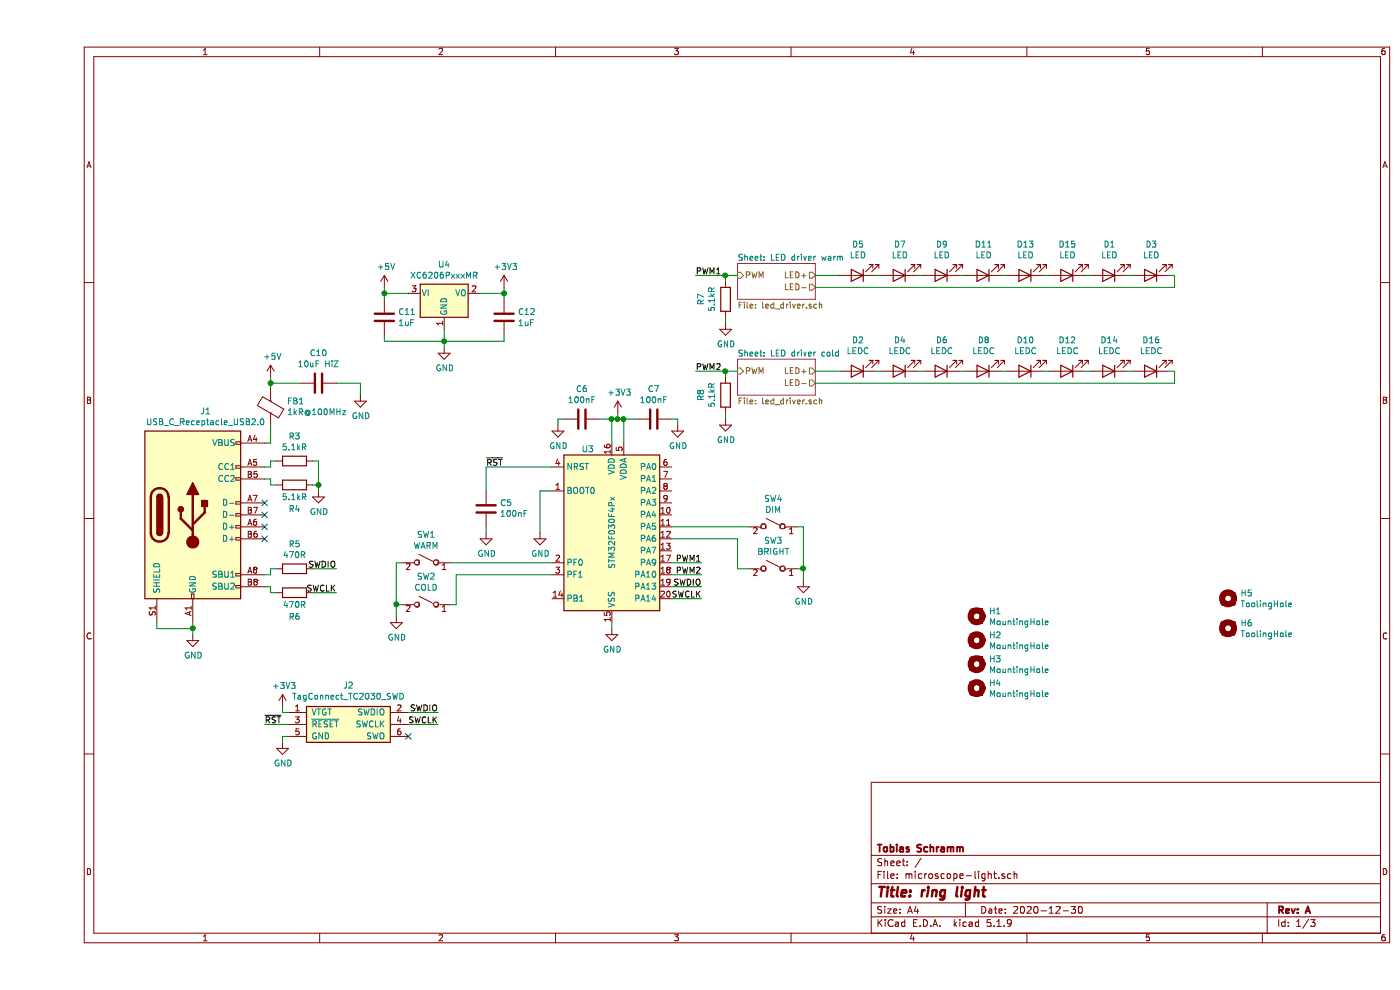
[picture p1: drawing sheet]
EESchema Schematic File Version 4
EELAYER 30 0
EELAYER END
$Descr A4 11693 8268
encoding utf-8
Sheet 1 3
Title "ring light"
Date "2020-12-30"
Rev "A"
Comp "Tobias Schramm"
Comment1 ""
Comment2 ""
Comment3 ""
Comment4 ""
$EndDescr
$Sheet
S 5850 2200 650  300 
U 5FED3853
F0 "LED driver warm" 50
F1 "led_driver.sch" 50
F2 "PWM" I L 5850 2300 50 
F3 "LED+" O R 6500 2300 50 
F4 "LED-" O R 6500 2400 50 
$EndSheet
$Sheet
S 5850 3000 650  300 
U 5FED5055
F0 "LED driver cold" 50
F1 "led_driver.sch" 50
F2 "PWM" I L 5850 3100 50 
F3 "LED+" O R 6500 3100 50 
F4 "LED-" O R 6500 3200 50 
$EndSheet
$Comp
L Device:LED D1
U 1 1
P 8950 2300
F 0 "D1" H 8943 2045 50  0000 C CNN
F 1 "LED" H 8943 2136 50  0000 C CNN
F 2 "LED_SMD_HONGLITRONIC:PLCC-2" H 8950 2300 50  0001 C CNN
F 3 "~" H 8950 2300 50  0001 C CNN
F 4 "C210310" H 8950 2300 50  0001 C CNN "LCSC"
	1    8950 2300
	-1   0    0    1   
$EndComp
Wire Wire Line
	8450 2300 8400 2300
Wire Wire Line
	8100 2300 8050 2300
Wire Wire Line
	7750 2300 7700 2300
Wire Wire Line
	7400 2300 7350 2300
Wire Wire Line
	7050 2300 7000 2300
Wire Wire Line
	9150 2300 9100 2300
Wire Wire Line
	6500 2400 9500 2400
Wire Wire Line
	9500 2400 9500 2300
Wire Wire Line
	9500 2300 9450 2300
$Comp
L Device:LED D2
U 1 1
P 6850 3100
F 0 "D2" H 6843 2845 50  0000 C CNN
F 1 "LEDC" H 6843 2936 50  0000 C CNN
F 2 "LED_SMD_HONGLITRONIC:PLCC-2" H 6850 3100 50  0001 C CNN
F 3 "~" H 6850 3100 50  0001 C CNN
F 4 "C210314" H 6850 3100 50  0001 C CNN "LCSC"
	1    6850 3100
	-1   0    0    1   
$EndComp
Wire Wire Line
	9150 3100 9100 3100
Wire Wire Line
	8800 3100 8750 3100
Wire Wire Line
	8450 3100 8400 3100
Wire Wire Line
	8100 3100 8050 3100
Wire Wire Line
	7750 3100 7700 3100
Wire Wire Line
	7400 3100 7350 3100
Wire Wire Line
	7050 3100 7000 3100
Wire Wire Line
	6500 3200 9500 3200
Wire Wire Line
	9500 3200 9500 3100
Wire Wire Line
	9500 3100 9450 3100
Wire Wire Line
	6700 3100 6500 3100
$Comp
L Device:LED D3
U 1 1
P 9300 2300
F 0 "D3" H 9293 2045 50  0000 C CNN
F 1 "LED" H 9293 2136 50  0000 C CNN
F 2 "LED_SMD_HONGLITRONIC:PLCC-2" H 9300 2300 50  0001 C CNN
F 3 "~" H 9300 2300 50  0001 C CNN
F 4 "C210310" H 9300 2300 50  0001 C CNN "LCSC"
	1    9300 2300
	-1   0    0    1   
$EndComp
$Comp
L Device:LED D5
U 1 1
P 6850 2300
F 0 "D5" H 6843 2045 50  0000 C CNN
F 1 "LED" H 6843 2136 50  0000 C CNN
F 2 "LED_SMD_HONGLITRONIC:PLCC-2" H 6850 2300 50  0001 C CNN
F 3 "~" H 6850 2300 50  0001 C CNN
F 4 "C210310" H 6850 2300 50  0001 C CNN "LCSC"
	1    6850 2300
	-1   0    0    1   
$EndComp
$Comp
L Device:LED D7
U 1 1
P 7200 2300
F 0 "D7" H 7193 2045 50  0000 C CNN
F 1 "LED" H 7193 2136 50  0000 C CNN
F 2 "LED_SMD_HONGLITRONIC:PLCC-2" H 7200 2300 50  0001 C CNN
F 3 "~" H 7200 2300 50  0001 C CNN
F 4 "C210310" H 7200 2300 50  0001 C CNN "LCSC"
	1    7200 2300
	-1   0    0    1   
$EndComp
$Comp
L Device:LED D9
U 1 1
P 7550 2300
F 0 "D9" H 7543 2045 50  0000 C CNN
F 1 "LED" H 7543 2136 50  0000 C CNN
F 2 "LED_SMD_HONGLITRONIC:PLCC-2" H 7550 2300 50  0001 C CNN
F 3 "~" H 7550 2300 50  0001 C CNN
F 4 "C210310" H 7550 2300 50  0001 C CNN "LCSC"
	1    7550 2300
	-1   0    0    1   
$EndComp
$Comp
L Device:LED D11
U 1 1
P 7900 2300
F 0 "D11" H 7893 2045 50  0000 C CNN
F 1 "LED" H 7893 2136 50  0000 C CNN
F 2 "LED_SMD_HONGLITRONIC:PLCC-2" H 7900 2300 50  0001 C CNN
F 3 "~" H 7900 2300 50  0001 C CNN
F 4 "C210310" H 7900 2300 50  0001 C CNN "LCSC"
	1    7900 2300
	-1   0    0    1   
$EndComp
$Comp
L Device:LED D13
U 1 1
P 8250 2300
F 0 "D13" H 8243 2045 50  0000 C CNN
F 1 "LED" H 8243 2136 50  0000 C CNN
F 2 "LED_SMD_HONGLITRONIC:PLCC-2" H 8250 2300 50  0001 C CNN
F 3 "~" H 8250 2300 50  0001 C CNN
F 4 "C210310" H 8250 2300 50  0001 C CNN "LCSC"
	1    8250 2300
	-1   0    0    1   
$EndComp
$Comp
L Device:LED D15
U 1 1
P 8600 2300
F 0 "D15" H 8593 2045 50  0000 C CNN
F 1 "LED" H 8593 2136 50  0000 C CNN
F 2 "LED_SMD_HONGLITRONIC:PLCC-2" H 8600 2300 50  0001 C CNN
F 3 "~" H 8600 2300 50  0001 C CNN
F 4 "C210310" H 8600 2300 50  0001 C CNN "LCSC"
	1    8600 2300
	-1   0    0    1   
$EndComp
$Comp
L Device:LED D4
U 1 1
P 7200 3100
F 0 "D4" H 7193 2845 50  0000 C CNN
F 1 "LEDC" H 7193 2936 50  0000 C CNN
F 2 "LED_SMD_HONGLITRONIC:PLCC-2" H 7200 3100 50  0001 C CNN
F 3 "~" H 7200 3100 50  0001 C CNN
F 4 "C210314" H 7200 3100 50  0001 C CNN "LCSC"
	1    7200 3100
	-1   0    0    1   
$EndComp
$Comp
L Device:LED D6
U 1 1
P 7550 3100
F 0 "D6" H 7543 2845 50  0000 C CNN
F 1 "LEDC" H 7543 2936 50  0000 C CNN
F 2 "LED_SMD_HONGLITRONIC:PLCC-2" H 7550 3100 50  0001 C CNN
F 3 "~" H 7550 3100 50  0001 C CNN
F 4 "C210314" H 7550 3100 50  0001 C CNN "LCSC"
	1    7550 3100
	-1   0    0    1   
$EndComp
$Comp
L Device:LED D8
U 1 1
P 7900 3100
F 0 "D8" H 7893 2845 50  0000 C CNN
F 1 "LEDC" H 7893 2936 50  0000 C CNN
F 2 "LED_SMD_HONGLITRONIC:PLCC-2" H 7900 3100 50  0001 C CNN
F 3 "~" H 7900 3100 50  0001 C CNN
F 4 "C210314" H 7900 3100 50  0001 C CNN "LCSC"
	1    7900 3100
	-1   0    0    1   
$EndComp
$Comp
L Device:LED D10
U 1 1
P 8250 3100
F 0 "D10" H 8243 2845 50  0000 C CNN
F 1 "LEDC" H 8243 2936 50  0000 C CNN
F 2 "LED_SMD_HONGLITRONIC:PLCC-2" H 8250 3100 50  0001 C CNN
F 3 "~" H 8250 3100 50  0001 C CNN
F 4 "C210314" H 8250 3100 50  0001 C CNN "LCSC"
	1    8250 3100
	-1   0    0    1   
$EndComp
$Comp
L Device:LED D12
U 1 1
P 8600 3100
F 0 "D12" H 8593 2845 50  0000 C CNN
F 1 "LEDC" H 8593 2936 50  0000 C CNN
F 2 "LED_SMD_HONGLITRONIC:PLCC-2" H 8600 3100 50  0001 C CNN
F 3 "~" H 8600 3100 50  0001 C CNN
F 4 "C210314" H 8600 3100 50  0001 C CNN "LCSC"
	1    8600 3100
	-1   0    0    1   
$EndComp
$Comp
L Device:LED D14
U 1 1
P 8950 3100
F 0 "D14" H 8943 2845 50  0000 C CNN
F 1 "LEDC" H 8943 2936 50  0000 C CNN
F 2 "LED_SMD_HONGLITRONIC:PLCC-2" H 8950 3100 50  0001 C CNN
F 3 "~" H 8950 3100 50  0001 C CNN
F 4 "C210314" H 8950 3100 50  0001 C CNN "LCSC"
	1    8950 3100
	-1   0    0    1   
$EndComp
$Comp
L Device:LED D16
U 1 1
P 9300 3100
F 0 "D16" H 9293 2845 50  0000 C CNN
F 1 "LEDC" H 9293 2936 50  0000 C CNN
F 2 "LED_SMD_HONGLITRONIC:PLCC-2" H 9300 3100 50  0001 C CNN
F 3 "~" H 9300 3100 50  0001 C CNN
F 4 "C210314" H 9300 3100 50  0001 C CNN "LCSC"
	1    9300 3100
	-1   0    0    1   
$EndComp
Wire Wire Line
	6500 2300 6700 2300
Wire Wire Line
	8800 2300 8750 2300
$Comp
L Switch:SW_SPST SW1
U 1 1
P 3250 4700
F 0 "SW1" H 3250 4935 50  0000 C CNN
F 1 "WARM" H 3250 4844 50  0000 C CNN
F 2 "XKB_switch:TS-1187A-X-X-X" H 3250 4700 50  0001 C CNN
F 3 "~" H 3250 4700 50  0001 C CNN
F 4 "C318889" H 3250 4700 50  0001 C CNN "LCSC"
	1    3250 4700
	-1   0    0    -1  
$EndComp
$Comp
L Switch:SW_SPST SW2
U 1 1
P 3250 5050
F 0 "SW2" H 3250 5285 50  0000 C CNN
F 1 "COLD" H 3250 5194 50  0000 C CNN
F 2 "XKB_switch:TS-1187A-X-X-X" H 3250 5050 50  0001 C CNN
F 3 "~" H 3250 5050 50  0001 C CNN
F 4 "C318889" H 3250 5050 50  0001 C CNN "LCSC"
	1    3250 5050
	-1   0    0    -1  
$EndComp
$Comp
L Switch:SW_SPST SW3
U 1 1
P 6150 4750
F 0 "SW3" H 6150 4985 50  0000 C CNN
F 1 "BRIGHT" H 6150 4894 50  0000 C CNN
F 2 "XKB_switch:TS-1187A-X-X-X" H 6150 4750 50  0001 C CNN
F 3 "~" H 6150 4750 50  0001 C CNN
F 4 "C318889" H 6150 4750 50  0001 C CNN "LCSC"
	1    6150 4750
	-1   0    0    -1  
$EndComp
$Comp
L Switch:SW_SPST SW4
U 1 1
P 6150 4400
F 0 "SW4" H 6150 4635 50  0000 C CNN
F 1 "DIM" H 6150 4544 50  0000 C CNN
F 2 "XKB_switch:TS-1187A-X-X-X" H 6150 4400 50  0001 C CNN
F 3 "~" H 6150 4400 50  0001 C CNN
F 4 "C318889" H 6150 4400 50  0001 C CNN "LCSC"
	1    6150 4400
	-1   0    0    -1  
$EndComp
$Comp
L MCU_ST_STM32F0:STM32F030F4Px U3
U 1 1
P 4800 4400
F 0 "U3" H 4600 5050 50  0000 C CNN
F 1 "STM32F030F4Px" V 4800 4350 50  0000 C CNN
F 2 "Package_SO:TSSOP-20_4.4x6.5mm_P0.65mm" H 4400 3700 50  0001 R CNN
F 3 "http://www.st.com/st-web-ui/static/active/en/resource/technical/document/datasheet/DM00088500.pdf" H 4800 4400 50  0001 C CNN
F 4 "C89040" H 4800 4400 50  0001 C CNN "LCSC"
	1    4800 4400
	1    0    0    -1  
$EndComp
$Comp
L Connector:USB_C_Receptacle_USB2.0 J1
U 1 1
P 1300 4300
F 0 "J1" H 1407 5167 50  0000 C CNN
F 1 "USB_C_Receptacle_USB2.0" H 1407 5076 50  0000 C CNN
F 2 "Connector_USB:USB_C_Receptacle_Palconn_UTC16-G" H 1450 4300 50  0001 C CNN
F 3 "https://www.usb.org/sites/default/files/documents/usb_type-c.zip" H 1450 4300 50  0001 C CNN
	1    1300 4300
	1    0    0    -1  
$EndComp
$Comp
L Device:C C7
U 1 1
P 5150 3500
F 0 "C7" V 4898 3500 50  0000 C CNN
F 1 "100nF" V 4989 3500 50  0000 C CNN
F 2 "Capacitor_SMD:C_0402_1005Metric" H 5188 3350 50  0001 C CNN
F 3 "~" H 5150 3500 50  0001 C CNN
F 4 "C1525" V 5150 3500 50  0001 C CNN "LCSC"
	1    5150 3500
	0    1    1    0   
$EndComp
$Comp
L Device:C C6
U 1 1
P 4550 3500
F 0 "C6" V 4298 3500 50  0000 C CNN
F 1 "100nF" V 4389 3500 50  0000 C CNN
F 2 "Capacitor_SMD:C_0402_1005Metric" H 4588 3350 50  0001 C CNN
F 3 "~" H 4550 3500 50  0001 C CNN
F 4 "C1525" V 4550 3500 50  0001 C CNN "LCSC"
	1    4550 3500
	0    1    1    0   
$EndComp
$Comp
L Device:C C5
U 1 1
P 3750 4250
F 0 "C5" H 3635 4204 50  0000 R CNN
F 1 "100nF" H 3635 4295 50  0000 R CNN
F 2 "Capacitor_SMD:C_0402_1005Metric" H 3788 4100 50  0001 C CNN
F 3 "~" H 3750 4250 50  0001 C CNN
F 4 "C1525" V 3750 4250 50  0001 C CNN "LCSC"
	1    3750 4250
	-1   0    0    1   
$EndComp
Wire Wire Line
	3750 4100 3750 3900
$Comp
L Device:R R3
U 1 1
P 2150 3850
F 0 "R3" V 1943 3850 50  0000 C CNN
F 1 "5.1kR" V 2034 3850 50  0000 C CNN
F 2 "Resistor_SMD:R_0402_1005Metric" V 2080 3850 50  0001 C CNN
F 3 "~" H 2150 3850 50  0001 C CNN
F 4 "C25905" V 2150 3850 50  0001 C CNN "LCSC"
	1    2150 3850
	0    1    1    0   
$EndComp
$Comp
L Device:R R4
U 1 1
P 2150 4050
F 0 "R4" V 2350 4050 50  0000 C CNN
F 1 "5.1kR" V 2250 4050 50  0000 C CNN
F 2 "Resistor_SMD:R_0402_1005Metric" V 2080 4050 50  0001 C CNN
F 3 "~" H 2150 4050 50  0001 C CNN
F 4 "C25905" V 2150 4050 50  0001 C CNN "LCSC"
	1    2150 4050
	0    1    1    0   
$EndComp
Wire Wire Line
	2000 3850 1950 3850
Wire Wire Line
	1950 3850 1950 3900
Wire Wire Line
	1950 3900 1900 3900
Wire Wire Line
	2000 4050 1950 4050
Wire Wire Line
	1950 4050 1950 4000
Wire Wire Line
	1950 4000 1900 4000
Wire Wire Line
	2300 4050 2350 4050
Wire Wire Line
	2350 4050 2350 3850
Wire Wire Line
	2350 3850 2300 3850
$Comp
L power:GND #PWR0107
U 1 1
P 2350 4100
F 0 "#PWR0107" H 2350 3850 50  0001 C CNN
F 1 "GND" H 2355 3927 50  0000 C CNN
F 2 "" H 2350 4100 50  0001 C CNN
F 3 "" H 2350 4100 50  0001 C CNN
	1    2350 4100
	1    0    0    -1  
$EndComp
Wire Wire Line
	2350 4100 2350 4050
Connection ~ 2350 4050
NoConn ~ 1900 4200
NoConn ~ 1900 4300
NoConn ~ 1900 4400
NoConn ~ 1900 4500
$Comp
L Device:R R5
U 1 1
P 2150 4750
F 0 "R5" V 1943 4750 50  0000 C CNN
F 1 "470R" V 2034 4750 50  0000 C CNN
F 2 "Resistor_SMD:R_0402_1005Metric" V 2080 4750 50  0001 C CNN
F 3 "~" H 2150 4750 50  0001 C CNN
F 4 "C25117" V 2150 4750 50  0001 C CNN "LCSC"
	1    2150 4750
	0    1    1    0   
$EndComp
$Comp
L Device:R R6
U 1 1
P 2150 4950
F 0 "R6" V 2350 4950 50  0000 C CNN
F 1 "470R" V 2250 4950 50  0000 C CNN
F 2 "Resistor_SMD:R_0402_1005Metric" V 2080 4950 50  0001 C CNN
F 3 "~" H 2150 4950 50  0001 C CNN
F 4 "C25117" V 2150 4950 50  0001 C CNN "LCSC"
	1    2150 4950
	0    1    1    0   
$EndComp
Wire Wire Line
	2000 4750 1950 4750
Wire Wire Line
	1950 4750 1950 4800
Wire Wire Line
	1950 4800 1900 4800
Wire Wire Line
	2000 4950 1950 4950
Wire Wire Line
	1950 4950 1950 4900
Wire Wire Line
	1950 4900 1900 4900
Text Label 2500 4750 2    50   ~ 0
SWDIO
Wire Wire Line
	2300 4750 2500 4750
Wire Wire Line
	2300 4950 2500 4950
Text Label 2500 4950 2    50   ~ 0
SWCLK
$Comp
L power:GND #PWR0108
U 1 1
P 1300 5300
F 0 "#PWR0108" H 1300 5050 50  0001 C CNN
F 1 "GND" H 1305 5127 50  0000 C CNN
F 2 "" H 1300 5300 50  0001 C CNN
F 3 "" H 1300 5300 50  0001 C CNN
	1    1300 5300
	1    0    0    -1  
$EndComp
Wire Wire Line
	1300 5300 1300 5250
Wire Wire Line
	1300 5250 1000 5250
Wire Wire Line
	1000 5250 1000 5200
Connection ~ 1300 5250
Wire Wire Line
	1300 5250 1300 5200
$Comp
L Device:Ferrite_Bead FB1
U 1 1
P 1950 3400
F 0 "FB1" H 1813 3354 50  0000 R CNN
F 1 "1kR@100MHz" H 1813 3445 50  0000 R CNN
F 2 "Inductor_SMD:L_1206_3216Metric" V 1880 3400 50  0001 C CNN
F 3 "~" H 1950 3400 50  0001 C CNN
F 4 "C139169" H 1950 3400 50  0001 C CNN "LCSC"
	1    1950 3400
	-1   0    0    1   
$EndComp
$Comp
L power:+5V #PWR0109
U 1 1
P 1950 3150
F 0 "#PWR0109" H 1950 3000 50  0001 C CNN
F 1 "+5V" H 1965 3323 50  0000 C CNN
F 2 "" H 1950 3150 50  0001 C CNN
F 3 "" H 1950 3150 50  0001 C CNN
	1    1950 3150
	1    0    0    -1  
$EndComp
Wire Wire Line
	1900 3700 1950 3700
Wire Wire Line
	1950 3700 1950 3550
$Comp
L Regulator_Linear:XC6206PxxxMR U4
U 1 1
P 3400 2450
F 0 "U4" H 3400 2692 50  0000 C CNN
F 1 "XC6206PxxxMR" H 3400 2601 50  0000 C CNN
F 2 "Package_TO_SOT_SMD:SOT-23" H 3400 2675 50  0001 C CIN
F 3 "https://www.torexsemi.com/file/xc6206/XC6206.pdf" H 3400 2450 50  0001 C CNN
F 4 "C5446" H 3400 2450 50  0001 C CNN "LCSC"
	1    3400 2450
	1    0    0    -1  
$EndComp
$Comp
L Device:C C11
U 1 1
P 2900 2650
F 0 "C11" H 3015 2696 50  0000 L CNN
F 1 "1uF" H 3015 2605 50  0000 L CNN
F 2 "Capacitor_SMD:C_0402_1005Metric" H 2938 2500 50  0001 C CNN
F 3 "~" H 2900 2650 50  0001 C CNN
F 4 "C52923" H 2900 2650 50  0001 C CNN "LCSC"
	1    2900 2650
	1    0    0    -1  
$EndComp
$Comp
L Device:C C12
U 1 1
P 3900 2650
F 0 "C12" H 4015 2696 50  0000 L CNN
F 1 "1uF" H 4015 2605 50  0000 L CNN
F 2 "Capacitor_SMD:C_0402_1005Metric" H 3938 2500 50  0001 C CNN
F 3 "~" H 3900 2650 50  0001 C CNN
F 4 "C52923" H 3900 2650 50  0001 C CNN "LCSC"
	1    3900 2650
	1    0    0    -1  
$EndComp
$Comp
L power:GND #PWR0110
U 1 1
P 3400 2900
F 0 "#PWR0110" H 3400 2650 50  0001 C CNN
F 1 "GND" H 3405 2727 50  0000 C CNN
F 2 "" H 3400 2900 50  0001 C CNN
F 3 "" H 3400 2900 50  0001 C CNN
	1    3400 2900
	1    0    0    -1  
$EndComp
Wire Wire Line
	3400 2900 3400 2850
Wire Wire Line
	3400 2850 2900 2850
Wire Wire Line
	2900 2850 2900 2800
Connection ~ 3400 2850
Wire Wire Line
	3400 2850 3400 2750
Wire Wire Line
	3400 2850 3900 2850
Wire Wire Line
	3900 2850 3900 2800
Wire Wire Line
	3100 2450 2900 2450
Wire Wire Line
	2900 2450 2900 2500
Wire Wire Line
	3700 2450 3900 2450
Wire Wire Line
	3900 2450 3900 2500
$Comp
L power:+3V3 #PWR0111
U 1 1
P 3900 2400
F 0 "#PWR0111" H 3900 2250 50  0001 C CNN
F 1 "+3V3" H 3915 2573 50  0000 C CNN
F 2 "" H 3900 2400 50  0001 C CNN
F 3 "" H 3900 2400 50  0001 C CNN
	1    3900 2400
	1    0    0    -1  
$EndComp
Wire Wire Line
	3900 2400 3900 2450
Connection ~ 3900 2450
$Comp
L power:+5V #PWR0112
U 1 1
P 2900 2400
F 0 "#PWR0112" H 2900 2250 50  0001 C CNN
F 1 "+5V" H 2915 2573 50  0000 C CNN
F 2 "" H 2900 2400 50  0001 C CNN
F 3 "" H 2900 2400 50  0001 C CNN
	1    2900 2400
	1    0    0    -1  
$EndComp
Wire Wire Line
	2900 2400 2900 2450
Connection ~ 2900 2450
Wire Wire Line
	1950 3150 1950 3200
$Comp
L Device:C C10
U 1 1
P 2350 3200
F 0 "C10" V 2098 3200 50  0000 C CNN
F 1 "10uF HiZ" V 2189 3200 50  0000 C CNN
F 2 "Capacitor_SMD:C_1206_3216Metric" H 2388 3050 50  0001 C CNN
F 3 "~" H 2350 3200 50  0001 C CNN
F 4 "C13585" V 2350 3200 50  0001 C CNN "LCSC"
	1    2350 3200
	0    1    1    0   
$EndComp
$Comp
L power:GND #PWR0113
U 1 1
P 2700 3300
F 0 "#PWR0113" H 2700 3050 50  0001 C CNN
F 1 "GND" H 2705 3127 50  0000 C CNN
F 2 "" H 2700 3300 50  0001 C CNN
F 3 "" H 2700 3300 50  0001 C CNN
	1    2700 3300
	1    0    0    -1  
$EndComp
Wire Wire Line
	2700 3300 2700 3200
Wire Wire Line
	2700 3200 2500 3200
Wire Wire Line
	2200 3200 1950 3200
Connection ~ 1950 3200
Wire Wire Line
	1950 3200 1950 3250
$Comp
L Connector_TagConnect:TagConnect_TC2030_SWD J2
U 1 1
P 2600 6050
F 0 "J2" H 2600 6375 50  0000 C CNN
F 1 "TagConnect_TC2030_SWD" H 2600 6284 50  0000 C CNN
F 2 "Connector:Tag-Connect_TC2030-IDC-NL_2x03_P1.27mm_Vertical" H 2600 6050 50  0001 C CNN
F 3 "" H 2600 6050 50  0001 C CNN
	1    2600 6050
	1    0    0    -1  
$EndComp
$Comp
L power:+3V3 #PWR0114
U 1 1
P 2050 5900
F 0 "#PWR0114" H 2050 5750 50  0001 C CNN
F 1 "+3V3" H 2065 6073 50  0000 C CNN
F 2 "" H 2050 5900 50  0001 C CNN
F 3 "" H 2050 5900 50  0001 C CNN
	1    2050 5900
	1    0    0    -1  
$EndComp
Wire Wire Line
	2050 5900 2050 5950
Wire Wire Line
	2050 5950 2100 5950
$Comp
L power:GND #PWR0115
U 1 1
P 2050 6200
F 0 "#PWR0115" H 2050 5950 50  0001 C CNN
F 1 "GND" H 2055 6027 50  0000 C CNN
F 2 "" H 2050 6200 50  0001 C CNN
F 3 "" H 2050 6200 50  0001 C CNN
	1    2050 6200
	1    0    0    -1  
$EndComp
Wire Wire Line
	2050 6200 2050 6150
Wire Wire Line
	2050 6150 2100 6150
Text Label 1900 6050 0    50   ~ 0
~RST
Wire Wire Line
	1900 6050 2100 6050
NoConn ~ 3100 6150
Text Label 3350 5950 2    50   ~ 0
SWDIO
Wire Wire Line
	3350 5950 3100 5950
Text Label 3350 6050 2    50   ~ 0
SWCLK
Wire Wire Line
	3350 6050 3100 6050
Wire Wire Line
	3750 3900 4300 3900
$Comp
L power:GND #PWR0116
U 1 1
P 3750 4450
F 0 "#PWR0116" H 3750 4200 50  0001 C CNN
F 1 "GND" H 3755 4277 50  0000 C CNN
F 2 "" H 3750 4450 50  0001 C CNN
F 3 "" H 3750 4450 50  0001 C CNN
	1    3750 4450
	1    0    0    -1  
$EndComp
Wire Wire Line
	3750 4450 3750 4400
$Comp
L power:GND #PWR0117
U 1 1
P 4200 4450
F 0 "#PWR0117" H 4200 4200 50  0001 C CNN
F 1 "GND" H 4205 4277 50  0000 C CNN
F 2 "" H 4200 4450 50  0001 C CNN
F 3 "" H 4200 4450 50  0001 C CNN
	1    4200 4450
	1    0    0    -1  
$EndComp
Wire Wire Line
	4200 4450 4200 4100
Wire Wire Line
	4200 4100 4300 4100
$Comp
L power:GND #PWR0118
U 1 1
P 4350 3550
F 0 "#PWR0118" H 4350 3300 50  0001 C CNN
F 1 "GND" H 4355 3377 50  0000 C CNN
F 2 "" H 4350 3550 50  0001 C CNN
F 3 "" H 4350 3550 50  0001 C CNN
	1    4350 3550
	1    0    0    -1  
$EndComp
Wire Wire Line
	4350 3550 4350 3500
Wire Wire Line
	4350 3500 4400 3500
$Comp
L power:GND #PWR0119
U 1 1
P 5350 3550
F 0 "#PWR0119" H 5350 3300 50  0001 C CNN
F 1 "GND" H 5355 3377 50  0000 C CNN
F 2 "" H 5350 3550 50  0001 C CNN
F 3 "" H 5350 3550 50  0001 C CNN
	1    5350 3550
	1    0    0    -1  
$EndComp
Wire Wire Line
	5350 3550 5350 3500
Wire Wire Line
	5350 3500 5300 3500
Wire Wire Line
	5000 3500 4900 3500
Wire Wire Line
	4900 3700 4900 3500
Connection ~ 4900 3500
Wire Wire Line
	4900 3500 4850 3500
Wire Wire Line
	4800 3700 4800 3500
Connection ~ 4800 3500
Wire Wire Line
	4800 3500 4700 3500
$Comp
L power:+3V3 #PWR0120
U 1 1
P 4850 3450
F 0 "#PWR0120" H 4850 3300 50  0001 C CNN
F 1 "+3V3" H 4865 3623 50  0000 C CNN
F 2 "" H 4850 3450 50  0001 C CNN
F 3 "" H 4850 3450 50  0001 C CNN
	1    4850 3450
	1    0    0    -1  
$EndComp
Wire Wire Line
	4850 3450 4850 3500
Connection ~ 4850 3500
Wire Wire Line
	4850 3500 4800 3500
$Comp
L power:GND #PWR0121
U 1 1
P 4800 5250
F 0 "#PWR0121" H 4800 5000 50  0001 C CNN
F 1 "GND" H 4805 5077 50  0000 C CNN
F 2 "" H 4800 5250 50  0001 C CNN
F 3 "" H 4800 5250 50  0001 C CNN
	1    4800 5250
	1    0    0    -1  
$EndComp
Wire Wire Line
	4800 5250 4800 5200
Text Label 5550 4900 2    50   ~ 0
SWDIO
Wire Wire Line
	5550 4900 5300 4900
Text Label 5550 5000 2    50   ~ 0
SWCLK
Wire Wire Line
	5550 5000 5300 5000
$Comp
L Device:R R7
U 1 1
P 5750 2500
F 0 "R7" V 5543 2500 50  0000 C CNN
F 1 "5.1kR" V 5634 2500 50  0000 C CNN
F 2 "Resistor_SMD:R_0402_1005Metric" V 5680 2500 50  0001 C CNN
F 3 "~" H 5750 2500 50  0001 C CNN
F 4 "C25905" V 5750 2500 50  0001 C CNN "LCSC"
	1    5750 2500
	1    0    0    -1  
$EndComp
Wire Wire Line
	5850 2300 5750 2300
Wire Wire Line
	5750 2300 5750 2350
$Comp
L power:GND #PWR0122
U 1 1
P 5750 2700
F 0 "#PWR0122" H 5750 2450 50  0001 C CNN
F 1 "GND" H 5755 2527 50  0000 C CNN
F 2 "" H 5750 2700 50  0001 C CNN
F 3 "" H 5750 2700 50  0001 C CNN
	1    5750 2700
	1    0    0    -1  
$EndComp
Wire Wire Line
	5750 2700 5750 2650
$Comp
L Device:R R8
U 1 1
P 5750 3300
F 0 "R8" V 5543 3300 50  0000 C CNN
F 1 "5.1kR" V 5634 3300 50  0000 C CNN
F 2 "Resistor_SMD:R_0402_1005Metric" V 5680 3300 50  0001 C CNN
F 3 "~" H 5750 3300 50  0001 C CNN
F 4 "C25905" V 5750 3300 50  0001 C CNN "LCSC"
	1    5750 3300
	1    0    0    -1  
$EndComp
$Comp
L power:GND #PWR0123
U 1 1
P 5750 3500
F 0 "#PWR0123" H 5750 3250 50  0001 C CNN
F 1 "GND" H 5755 3327 50  0000 C CNN
F 2 "" H 5750 3500 50  0001 C CNN
F 3 "" H 5750 3500 50  0001 C CNN
	1    5750 3500
	1    0    0    -1  
$EndComp
Wire Wire Line
	5750 3500 5750 3450
Wire Wire Line
	5850 3100 5750 3100
Wire Wire Line
	5750 3100 5750 3150
Text Label 3750 3900 0    50   ~ 0
~RST
Wire Wire Line
	5300 4700 5550 4700
Text Label 5550 4700 2    50   ~ 0
PWM1
Wire Wire Line
	5300 4800 5550 4800
Text Label 5550 4800 2    50   ~ 0
PWM2
Wire Wire Line
	5750 2300 5500 2300
Connection ~ 5750 2300
Text Label 5500 2300 0    50   ~ 0
PWM1
Wire Wire Line
	5750 3100 5500 3100
Connection ~ 5750 3100
Text Label 5500 3100 0    50   ~ 0
PWM2
Wire Wire Line
	4300 4700 3450 4700
Wire Wire Line
	4300 4800 3500 4800
Wire Wire Line
	3500 4800 3500 5050
Wire Wire Line
	3500 5050 3450 5050
Wire Wire Line
	3050 4700 3000 4700
Wire Wire Line
	3000 4700 3000 5050
$Comp
L power:GND #PWR0124
U 1 1
P 3000 5150
F 0 "#PWR0124" H 3000 4900 50  0001 C CNN
F 1 "GND" H 3005 4977 50  0000 C CNN
F 2 "" H 3000 5150 50  0001 C CNN
F 3 "" H 3000 5150 50  0001 C CNN
	1    3000 5150
	1    0    0    -1  
$EndComp
Wire Wire Line
	3050 5050 3000 5050
Connection ~ 3000 5050
Wire Wire Line
	3000 5050 3000 5150
Wire Wire Line
	5300 4400 5950 4400
Wire Wire Line
	5300 4500 5850 4500
Wire Wire Line
	5850 4500 5850 4750
Wire Wire Line
	5850 4750 5950 4750
Wire Wire Line
	6350 4400 6400 4400
Wire Wire Line
	6400 4400 6400 4750
Wire Wire Line
	6400 4750 6350 4750
$Comp
L power:GND #PWR0125
U 1 1
P 6400 4850
F 0 "#PWR0125" H 6400 4600 50  0001 C CNN
F 1 "GND" H 6405 4677 50  0000 C CNN
F 2 "" H 6400 4850 50  0001 C CNN
F 3 "" H 6400 4850 50  0001 C CNN
	1    6400 4850
	1    0    0    -1  
$EndComp
Connection ~ 6400 4750
Wire Wire Line
	6400 4750 6400 4850
$Comp
L Mechanical:MountingHole H1
U 1 1
P 7850 5150
F 0 "H1" H 7950 5196 50  0000 L CNN
F 1 "MountingHole" H 7950 5105 50  0000 L CNN
F 2 "MountingHole:MountingHole_4.3mm_M4" H 7850 5150 50  0001 C CNN
F 3 "~" H 7850 5150 50  0001 C CNN
	1    7850 5150
	1    0    0    -1  
$EndComp
$Comp
L Mechanical:MountingHole H2
U 1 1
P 7850 5350
F 0 "H2" H 7950 5396 50  0000 L CNN
F 1 "MountingHole" H 7950 5305 50  0000 L CNN
F 2 "MountingHole:MountingHole_4.3mm_M4" H 7850 5350 50  0001 C CNN
F 3 "~" H 7850 5350 50  0001 C CNN
	1    7850 5350
	1    0    0    -1  
$EndComp
$Comp
L Mechanical:MountingHole H3
U 1 1
P 7850 5550
F 0 "H3" H 7950 5596 50  0000 L CNN
F 1 "MountingHole" H 7950 5505 50  0000 L CNN
F 2 "MountingHole:MountingHole_4.3mm_M4" H 7850 5550 50  0001 C CNN
F 3 "~" H 7850 5550 50  0001 C CNN
	1    7850 5550
	1    0    0    -1  
$EndComp
$Comp
L Mechanical:MountingHole H4
U 1 1
P 7850 5750
F 0 "H4" H 7950 5796 50  0000 L CNN
F 1 "MountingHole" H 7950 5705 50  0000 L CNN
F 2 "MountingHole:MountingHole_4.3mm_M4" H 7850 5750 50  0001 C CNN
F 3 "~" H 7850 5750 50  0001 C CNN
	1    7850 5750
	1    0    0    -1  
$EndComp
$Comp
L Mechanical:MountingHole H5
U 1 1
P 9950 5000
F 0 "H5" H 10050 5046 50  0000 L CNN
F 1 "ToolingHole" H 10050 4955 50  0000 L CNN
F 2 "ToolingHole:ToolingHole_JLCSMT" H 9950 5000 50  0001 C CNN
F 3 "~" H 9950 5000 50  0001 C CNN
	1    9950 5000
	1    0    0    -1  
$EndComp
$Comp
L Mechanical:MountingHole H6
U 1 1
P 9950 5250
F 0 "H6" H 10050 5296 50  0000 L CNN
F 1 "ToolingHole" H 10050 5205 50  0000 L CNN
F 2 "ToolingHole:ToolingHole_JLCSMT" H 9950 5250 50  0001 C CNN
F 3 "~" H 9950 5250 50  0001 C CNN
	1    9950 5250
	1    0    0    -1  
$EndComp
$EndSCHEMATC
